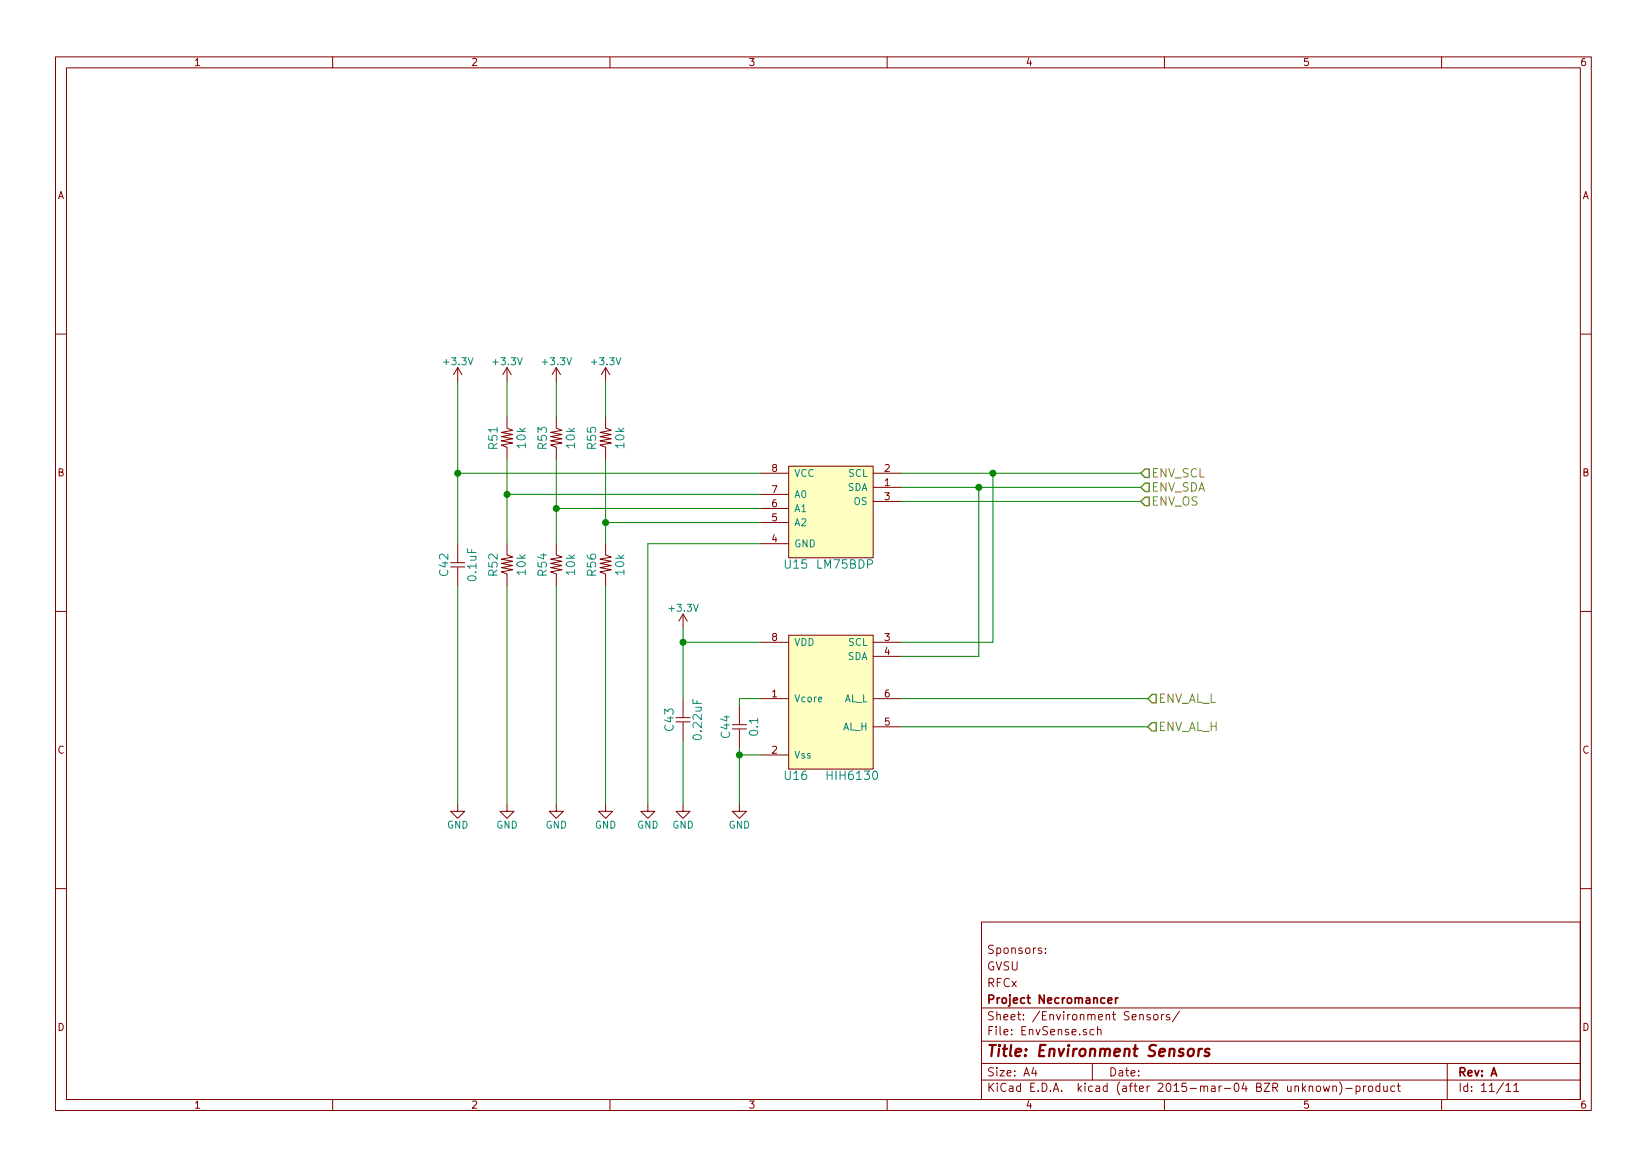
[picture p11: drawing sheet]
<svg xmlns="http://www.w3.org/2000/svg" width="297mm" height="210mm" viewBox="0 0 297 210" stroke-linecap="round" stroke-linejoin="round" font-family="sans-serif">
<g fill="none" stroke="#840000" stroke-width=".18">
<path d="M10 10.3h277v189.9h-277zM12 12.2h273v186.1h-273zM60 10.3v1.9M110 10.3v1.9M160 10.3v1.9M210 10.3v1.9M260 10.3v1.9M10 60.2h2M82.5 66.3v2.5M82.5 66.3l-.7 1.3M82.5 66.3l.8 1.3M91.4 75.2v2l1.1 .4-2.1 .4 2.1 .4-2.1 .3 2.1 .4-2.1 .4 2.1 .4-2.1 .4 1 .3v.2"/>
<path d="M91.4 66.3v2.5M91.4 66.3l-.7 1.3M91.4 66.3l.8 1.3M100.3 75.2v2l1 .4-2 .4 2 .4-2 .3 2 .4-2 .4 2 .4-2 .4 1 .3v.2M100.3 66.3v2.5M100.3 66.3l-.7 1.3M100.3 66.3l.8 1.3M109.2 75.2v2l1 .4-2 .4 2 .4-2 .3 2 .4-2 .4 2 .4-2 .4 1 .3v.2M109.2 66.3v2.5M109.2 66.3l-.7 1.3M109.2 66.3l.8 1.3M285 60.2h2"/>
<path d="M82.5 98v3.5M91.4 98v2.1l1.1 .4-2.1 .3 2.1 .4-2.1 .4 2.1 .4-2.1 .4 2.1 .3-2.1 .4 1 .4v.1M91.4 80.8v2M100.3 98v2.1l1 .4-2 .3 2 .4-2 .4 2 .4-2 .4 2 .3-2 .4 1 .4v.1M100.3 80.8v2M109.2 98v2.1l1 .4-2 .3 2 .4-2 .4 2 .4-2 .4 2 .3-2 .4 1 .4v.1M109.2 80.8v2M137.2 85.3h5M137.2 98h5M137.2 94.2h5M137.2 91.7h5M137.2 89.1h5"/>
<path d="M142.2 84.1h15.3v16.5h-15.3zM157.5 87.9h5.1M157.5 85.3h5.1M157.5 90.4h5.1M10 110.3h2M81.3 102.2h2.5M81.3 101.5h2.5M82.5 102.4v3.3M91.4 103.7v2M100.3 103.7v2M109.2 103.7v2M123.2 110.7v2.6"/>
<path d="M123.2 110.7l-.8 1.3M123.2 110.7l.8 1.3M137.2 115.8h5M142.2 114.5h15.3v24.2h-15.3zM157.5 115.8h5.1M157.5 118.4h5.1M285 110.3h2M121.9 130.2h2.6M121.9 129.4h2.6M123.2 126v3.4M123.2 130.3v3.3M132.1 131.4h2.5"/>
<path d="M132.1 130.7h2.5M133.3 127.2v3.5M133.3 131.6v3.3M137.2 126h5M137.2 136.1h5M157.5 126h5.1M157.5 131.1h5.1M82.5 145v1.3h1.3l-1.3 1.3-1.2-1.3h1.2M91.4 145v1.3h1.3l-1.3 1.3-1.2-1.3h1.2M100.3 145v1.3h1.3l-1.3 1.3-1.2-1.3h1.2M109.2 145v1.3h1.3l-1.3 1.3-1.3-1.3h1.3M116.8 145v1.3h1.3l-1.3 1.3-1.2-1.3h1.2"/>
<path d="M123.2 145v1.3h1.3l-1.3 1.3-1.3-1.3h1.3M133.3 145v1.3h1.3l-1.3 1.3-1.2-1.3h1.2M10 160.2h2M177 166.3h108v32h-108zM188.5 171.8v.1M188.5 171v.1M285 160.2h2M60 198.3v1.9M110 198.3v1.9M160 198.3v1.9M177 194.8h108M177 191.8h108"/>
<path d="M177 187.8h108M177 181.8h108M186.4 192.5l-.3 1h.9M186.8 193v1M197 191.8v3M197.3 185.7l-.5-.1-.2 .3v.6l.2 .1 .5-.1M197.9 185.7l.2-.1 .4 .1 .1 .9M197.9 185.1v1.5M207.4 183a.37 .37 0 0 0-.6 .1l.1 .3 .5 .1 .1 .1-.2 .3-.5-.1M208.1 183.1l.2-.2 .5 .2v.5l-.1 .2-.4 .1-.2-.1zM209.5 182.9v1M209.9 182.9l-.4 .3"/>
<path d="M210 198.3v1.9M210.9 183a.37 .37 0 0 0-.6 .1l.1 .3 .5 .1 .1 .1-.2 .3-.5-.1M212.7 182.3l-1.3 2M237.5 196l.2-.2 .4 .2 .1 .5-.2 .2-.3 .1-.2-.1zM238.7 195.8l.3 1 .2-.7 .3 .7 .3-1M240.4 196l.2-.2 .4 .1v.9M240.4 195.8v1M241.6 195.1a1.71 1.71 0 0 1 0 2.3M242.7 196.3h1.2M244.6 195.9l.4-.1 .3 .3-.1 .6h-.6M244.6 195.8v1.5M245.9 195.8v1"/>
<path d="M246.4 195.8l-.5 .3M246.9 196l.2-.2 .4 .2 .1 .5-.2 .2-.3 .1-.2-.1zM248.8 195.9l-.4-.1-.3 .3 .1 .6 .2 .1 .4-.1M248.8 195.3v1.5M249.6 195.8v.9l.4 .1 .2-.1M250.2 195.8v1M251.5 195.9l-.4-.1-.3 .3 .1 .6 .2 .1 .4-.1M252 195.8h.6M252.2 195.3v1.3l.4 .2M260 198.3v1.9M261 191.8v6.5M271.6 195.8l.4-.5v1.5"/>
<path d="M271.6 196.8h.9M273 195.8l.5-.5v1.5M273 196.8h.9"/>
</g>
<path d="M216.2 189.1l-.1 1.3M216.8 189.1a.54 .54 0 0 0-.6 .4M218.1 189.2l-.4-.1-.4 .4 .3 .3 .4 .1 .1 .3-.1 .1-.2 .1-.6-.1" fill="none" stroke="#840000" stroke-width=".41"/>
<path d="M201.2 179.9v1M201.6 179.9l-.4 .3M199.8 180.4l.7-.1v-.3l-.4-.1-.3 .2 .1 .7h.6" fill="none" stroke="#840000" stroke-width=".3"/>
<g fill="#ffffc2" stroke="#ffffc2" stroke-width=".25">
<path d="M142.2 84.1h15.3v16.5h-15.3z"/>
<path d="M142.2 114.5h15.3v24.2h-15.3z"/>
</g>
<g fill="none" stroke="#008400" stroke-width=".18">
<path d="M82.5 68.8v29.2M91.4 68.8v6.4M100.3 68.8v6.4M109.2 68.8v6.4M82.5 85.3h54.7M91.4 82.8v15.2M91.4 89.1h45.8M100.3 82.8v15.2M100.3 91.7h36.9M109.2 82.8v15.2M109.2 94.2h28M137.2 98h-20.4v47"/>
<path d="M162.6 85.3h43.1M162.6 87.9h43.1M162.6 90.4h43.1M176.5 87.9v30.5h-13.9M179.1 85.3v30.5h-16.5M82.5 105.7v39.3M91.4 105.7v39.3M100.3 105.7v39.3M109.2 105.7v39.3M123.2 115.8h14M123.2 113.3v12.7M123.2 133.6v11.4"/>
<path d="M133.3 134.9v10.1M133.3 136.1h3.9M137.2 126h-3.9v1.2M162.6 126h44.4M162.6 131.1h44.4"/>
</g>
<g fill="#008400" stroke="#008400" stroke-width=".25">
<circle cx="179.1" cy="85.3" r=".51"/>
<circle cx="176.5" cy="87.9" r=".51"/>
<circle cx="133.4" cy="136.1" r=".51"/>
<circle cx="109.2" cy="94.2" r=".51"/>
<circle cx="100.3" cy="91.7" r=".51"/>
<circle cx="91.4" cy="89.1" r=".51"/>
<circle cx="82.6" cy="85.3" r=".51"/>
<circle cx="123.2" cy="115.8" r=".51"/>
</g>
<path d="M206.5 84.6h.8v1.5h-.8l-.8-.8zM206.5 87.1h.8v1.5h-.8l-.8-.7zM206.5 89.7h.8v1.5h-.8l-.8-.8zM207.8 125.2h.7v1.5h-.7l-.8-.7zM207.8 130.3h.7v1.5h-.7l-.8-.7z" fill="none" stroke="#848400" stroke-width=".25"/>
<text font-size="2.8" fill="#840000" x="178" y="190.5">Title: Environment Sensors</text>
<g font-size="2.1" fill="#008484">
<text x="89.7" y="80.9" transform="rotate(-90 89.7 80.9)">R51</text>
<text x="94.8" y="80.7" transform="rotate(-90 94.8 80.7)">10k</text>
<text x="98.6" y="80.9" transform="rotate(-90 98.6 80.9)">R53</text>
<text x="103.7" y="80.7" transform="rotate(-90 103.7 80.7)">10k</text>
<text x="107.5" y="80.9" transform="rotate(-90 107.5 80.9)">R55</text>
<text x="112.6" y="80.7" transform="rotate(-90 112.6 80.7)">10k</text>
<text x="80.8" y="103.8" transform="rotate(-90 80.8 103.8)">C42</text>
<text x="85.9" y="104.6" transform="rotate(-90 85.9 104.6)">0.1uF</text>
<text x="89.7" y="103.8" transform="rotate(-90 89.7 103.8)">R52</text>
<text x="94.8" y="103.6" transform="rotate(-90 94.8 103.6)">10k</text>
<text x="98.6" y="103.8" transform="rotate(-90 98.6 103.8)">R54</text>
<text x="103.7" y="103.6" transform="rotate(-90 103.7 103.6)">10k</text>
<text x="107.5" y="103.8" transform="rotate(-90 107.5 103.8)">R56</text>
<text x="112.6" y="103.6" transform="rotate(-90 112.6 103.6)">10k</text>
<text x="141.6" y="102.5">U15</text>
<text x="147.4" y="102.5">LM75BDP</text>
<text x="121.5" y="131.7" transform="rotate(-90 121.5 131.7)">C43</text>
<text x="126.6" y="133.1" transform="rotate(-90 126.6 133.1)">0.22uF</text>
<text x="131.6" y="133" transform="rotate(-90 131.6 133)">C44</text>
<text x="136.7" y="132.5" transform="rotate(-90 136.7 132.5)">0.1</text>
<text x="141.6" y="140.6">U16</text>
<text x="149.5" y="140.6">HIH6130</text>
</g>
<g font-size="2.1" fill="#848400">
<text x="207.7" y="86.1">ENV_SCL</text>
<text x="207.7" y="88.6">ENV_SDA</text>
<text x="207.7" y="91.2">ENV_OS</text>
<text x="208.9" y="126.7">ENV_AL_L</text>
<text x="208.9" y="131.8">ENV_AL_H</text>
</g>
<g font-size="2.1" fill="#840000">
<text x="178" y="172">Sponsors:</text>
<text x="178" y="178">RFCx</text>
<text x="178" y="175">GVSU</text>
<text x="178" y="184">Sheet: /Environment Sensors/</text>
<text x="178" y="181">Project Necromancer</text>
<text x="178" y="186.7">File: EnvSense.sch</text>
<text x="178" y="196.9">KiCad E.D.A. kicad (after 2015-mar-04 BZR unknown)-product</text>
<text x="178" y="194.1">Size: A4</text>
<text x="200" y="194.1">Date:</text>
<text x="263" y="194.1">Rev: A</text>
<text x="263" y="196.9">Id: 11/11</text>
</g>
<g font-size="1.8" fill="#840000">
<text x="35" y="11.9">1</text>
<text x="85" y="11.9">2</text>
<text x="135" y="11.9">3</text>
<text x="185" y="11.9">4</text>
<text x="235" y="11.9">5</text>
<text x="285" y="11.9">6</text>
<text x="10.4" y="35.9">A</text>
<text x="285.4" y="35.9">A</text>
<text x="10.4" y="85.9">B</text>
<text x="139.2" y="88.9">7</text>
<text x="139.2" y="85.1">8</text>
<text x="159.5" y="87.6">1</text>
<text x="159.5" y="85.1">2</text>
<text x="285.4" y="85.9">B</text>
<text x="139.2" y="94">5</text>
<text x="139.2" y="91.4">6</text>
<text x="159.5" y="90.2">3</text>
<text x="139.2" y="97.8">4</text>
<text x="139.2" y="115.6">8</text>
<text x="159.5" y="115.6">3</text>
<text x="159.5" y="118.1">4</text>
<text x="139.2" y="125.7">1</text>
<text x="159.5" y="125.7">6</text>
<text x="159.5" y="130.8">5</text>
<text x="10.4" y="135.9">C</text>
<text x="139.2" y="135.9">2</text>
<text x="285.4" y="135.9">C</text>
<text x="10.4" y="185.9">D</text>
<text x="285.4" y="185.9">D</text>
<text x="35" y="199.9">1</text>
<text x="85" y="199.9">2</text>
<text x="135" y="199.9">3</text>
<text x="185" y="199.9">4</text>
<text x="235" y="199.9">5</text>
<text x="285" y="199.9">6</text>
</g>
<g font-size="1.8" fill="#008484">
<text x="80.2" y="65.8">+3.3V</text>
<text x="89.1" y="65.8">+3.3V</text>
<text x="98" y="65.8">+3.3V</text>
<text x="106.9" y="65.8">+3.3V</text>
<text x="143.3" y="89.8">A0</text>
<text x="143.3" y="86">VCC</text>
<text x="152.7" y="88.5">SDA</text>
<text x="152.9" y="86">SCL</text>
<text x="143.3" y="94.9">A2</text>
<text x="143.3" y="92.3">A1</text>
<text x="153.9" y="91.1">OS</text>
<text x="143.3" y="98.7">GND</text>
<text x="120.9" y="110.3">+3.3V</text>
<text x="143.3" y="116.5">VDD</text>
<text x="152.7" y="119">SDA</text>
<text x="152.9" y="116.5">SCL</text>
<text x="143.3" y="126.6">Vcore</text>
<text x="151.8" y="131.7">AL_H</text>
<text x="152" y="126.6">AL_L</text>
<text x="143.3" y="136.8">Vss</text>
<text x="80.6" y="149.4">GND</text>
<text x="89.5" y="149.4">GND</text>
<text x="98.4" y="149.4">GND</text>
<text x="107.3" y="149.4">GND</text>
<text x="114.9" y="149.4">GND</text>
<text x="121.2" y="149.4">GND</text>
<text x="131.4" y="149.4">GND</text>
</g>
</svg>
